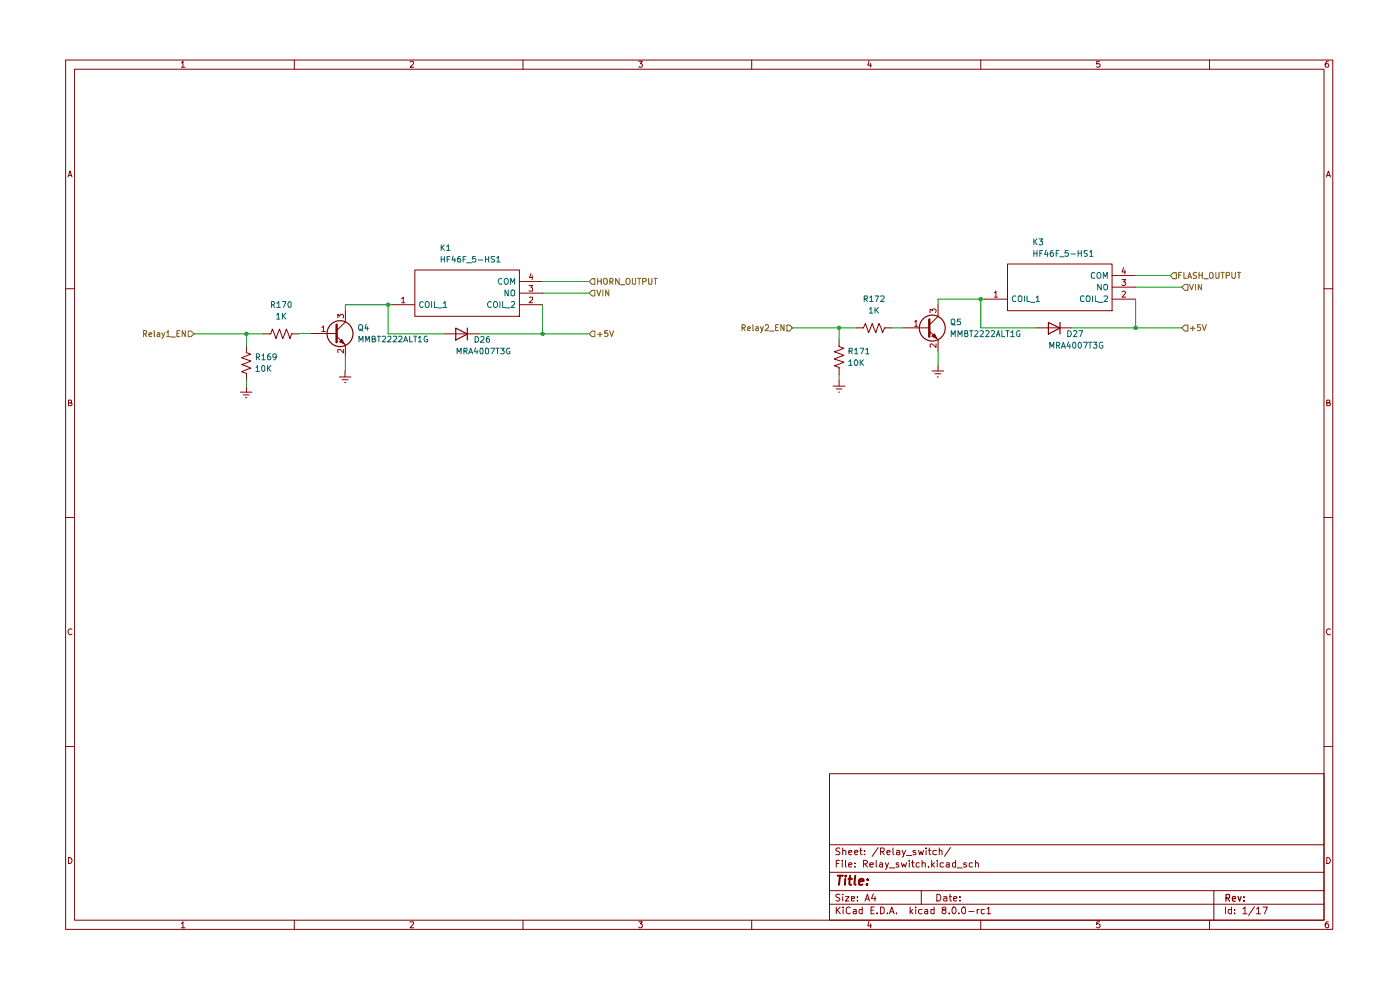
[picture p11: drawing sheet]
(kicad_sch
 (version 20231120)
 (generator "eeschema")
 (generator_version "8.0")
 (paper "A4")
 (lib_symbols
  (symbol "Device:D"
   (pin_numbers hide)
   (pin_names
    (offset 1.016) hide) (exclude_from_sim no) (in_bom yes) (on_board yes)
   (property "Reference" "D" (at 0 2.54 0) (effects (font (size 1.27 1.27))))
   (property "Value" "D" (at 0 -2.54 0) (effects (font (size 1.27 1.27))))
   (property "Footprint" "" (at 0 0 0) (effects (font (size 1.27 1.27)) (hide yes)))
   (property "Datasheet" "~" (at 0 0 0) (effects (font (size 1.27 1.27)) (hide yes)))
   (property "Description" "Diode" (at 0 0 0) (effects (font (size 1.27 1.27)) (hide yes)))
   (property "Sim.Device" "D" (at 0 0 0) (effects (font (size 1.27 1.27)) (hide yes)))
   (property "Sim.Pins" "1=K 2=A" (at 0 0 0) (effects (font (size 1.27 1.27)) (hide yes)))
   (symbol "D_0_1"
    (polyline (pts (xy -1.27 1.27) (xy -1.27 -1.27)) (stroke (width 0.254) (type default)) (fill (type none)))
    (polyline (pts (xy 1.27 0) (xy -1.27 0)) (stroke (width 0) (type default)) (fill (type none)))
    (polyline (pts (xy 1.27 1.27) (xy 1.27 -1.27) (xy -1.27 0) (xy 1.27 1.27)) (stroke (width 0.254) (type default)) (fill (type none))))
   (symbol "D_1_1"
    (pin passive line (at -3.81 0 0) (length 2.54) (name "K" (effects (font (size 1.27 1.27)))) (number "1" (effects (font (size 1.27 1.27)))))
    (pin passive line (at 3.81 0 180) (length 2.54) (name "A" (effects (font (size 1.27 1.27)))) (number "2" (effects (font (size 1.27 1.27)))))))
  (symbol "Device:R_US"
   (pin_numbers hide)
   (pin_names
    (offset 0)) (exclude_from_sim no) (in_bom yes) (on_board yes)
   (property "Reference" "R" (at 2.54 0 90) (effects (font (size 1.27 1.27))))
   (property "Value" "R_US" (at -2.54 0 90) (effects (font (size 1.27 1.27))))
   (property "Footprint" "" (at 1.016 -0.254 90) (effects (font (size 1.27 1.27)) (hide yes)))
   (property "Datasheet" "~" (at 0 0 0) (effects (font (size 1.27 1.27)) (hide yes)))
   (property "Description" "Resistor, US symbol" (at 0 0 0) (effects (font (size 1.27 1.27)) (hide yes)))
   (symbol "R_US_0_1"
    (polyline (pts (xy 0 -2.286) (xy 0 -2.54)) (stroke (width 0) (type default)) (fill (type none)))
    (polyline (pts (xy 0 2.286) (xy 0 2.54)) (stroke (width 0) (type default)) (fill (type none)))
    (polyline (pts (xy 0 -0.762) (xy 1.016 -1.143) (xy 0 -1.524) (xy -1.016 -1.905) (xy 0 -2.286)) (stroke (width 0) (type default)) (fill (type none)))
    (polyline (pts (xy 0 0.762) (xy 1.016 0.381) (xy 0 0) (xy -1.016 -0.381) (xy 0 -0.762)) (stroke (width 0) (type default)) (fill (type none)))
    (polyline (pts (xy 0 2.286) (xy 1.016 1.905) (xy 0 1.524) (xy -1.016 1.143) (xy 0 0.762)) (stroke (width 0) (type default)) (fill (type none))))
   (symbol "R_US_1_1"
    (pin passive line (at 0 3.81 270) (length 1.27) (name "~" (effects (font (size 1.27 1.27)))) (number "1" (effects (font (size 1.27 1.27)))))
    (pin passive line (at 0 -3.81 90) (length 1.27) (name "~" (effects (font (size 1.27 1.27)))) (number "2" (effects (font (size 1.27 1.27)))))))
  (symbol "HF46F:HF46F_5-HS1"
   (pin_names
    (offset 0.762)) (exclude_from_sim no) (in_bom yes) (on_board yes)
   (property "Reference" "K" (at 29.21 7.62 0) (effects (font (size 1.27 1.27)) (justify left)))
   (property "Value" "HF46F_5-HS1" (at 29.21 5.08 0) (effects (font (size 1.27 1.27)) (justify left)))
   (property "Footprint" "HF46F5HS1" (at 29.21 2.54 0) (effects (font (size 1.27 1.27)) (justify left) (hide yes)))
   (property "Datasheet" "" (at 29.21 0 0) (effects (font (size 1.27 1.27)) (justify left) (hide yes)))
   (property "Description" "Relay: electromagnetic; SPST-NO; Ucoil: 5VDC; 5A/250VAC; 5A/30VDC" (at 29.21 -2.54 0) (effects (font (size 1.27 1.27)) (justify left) (hide yes)))
   (property "Height" "15.6" (at 29.21 -5.08 0) (effects (font (size 1.27 1.27)) (justify left) (hide yes)))
   (property "Manufacturer_Name" "Hongfa" (at 29.21 -7.62 0) (effects (font (size 1.27 1.27)) (justify left) (hide yes)))
   (property "Manufacturer_Part_Number" "HF46F/5-HS1" (at 29.21 -10.16 0) (effects (font (size 1.27 1.27)) (justify left) (hide yes)))
   (property "Mouser Part Number" "" (at 29.21 -12.7 0) (effects (font (size 1.27 1.27)) (justify left) (hide yes)))
   (property "Mouser Price/Stock" "" (at 29.21 -15.24 0) (effects (font (size 1.27 1.27)) (justify left) (hide yes)))
   (property "Arrow Part Number" "" (at 29.21 -17.78 0) (effects (font (size 1.27 1.27)) (justify left) (hide yes)))
   (property "Arrow Price/Stock" "" (at 29.21 -20.32 0) (effects (font (size 1.27 1.27)) (justify left) (hide yes)))
   (symbol "HF46F_5-HS1_0_0"
    (pin passive line (at 33.02 0 180) (length 5.08) (name "COIL_1" (effects (font (size 1.27 1.27)))) (number "1" (effects (font (size 1.27 1.27)))))
    (pin passive line (at 0 0 0) (length 5.08) (name "COIL_2" (effects (font (size 1.27 1.27)))) (number "2" (effects (font (size 1.27 1.27)))))
    (pin passive line (at 0 -2.54 0) (length 5.08) (name "NO" (effects (font (size 1.27 1.27)))) (number "3" (effects (font (size 1.27 1.27)))))
    (pin passive line (at 0 -5.08 0) (length 5.08) (name "COM" (effects (font (size 1.27 1.27)))) (number "4" (effects (font (size 1.27 1.27))))))
   (symbol "HF46F_5-HS1_0_1"
    (polyline (pts (xy 5.08 2.54) (xy 27.94 2.54) (xy 27.94 -7.62) (xy 5.08 -7.62) (xy 5.08 2.54)) (stroke (width 0.1524) (type solid)) (fill (type none)))))
  (symbol "Transistor_BJT:2N3055"
   (pin_names
    (offset 0) hide) (exclude_from_sim no) (in_bom yes) (on_board yes)
   (property "Reference" "Q" (at 5.08 1.905 0) (effects (font (size 1.27 1.27)) (justify left)))
   (property "Value" "2N3055" (at 5.08 0 0) (effects (font (size 1.27 1.27)) (justify left)))
   (property "Footprint" "Package_TO_SOT_THT:TO-3" (at 5.08 -1.905 0) (effects (font (size 1.27 1.27)
    (italic yes)) (justify left) (hide yes)))
   (property "Datasheet" "http://www.onsemi.com/pub_link/Collateral/2N3055-D.PDF" (at 0 0 0) (effects (font (size 1.27 1.27)) (justify left) (hide yes)))
   (property "Description" "15A Ic, 60V Vce, Power NPN Transistor, TO-3" (at 0 0 0) (effects (font (size 1.27 1.27)) (hide yes)))
   (symbol "2N3055_0_1"
    (polyline (pts (xy 0.635 0.635) (xy 2.54 2.54)) (stroke (width 0) (type default)) (fill (type none)))
    (polyline (pts (xy 0.635 -0.635) (xy 2.54 -2.54) (xy 2.54 -2.54)) (stroke (width 0) (type default)) (fill (type none)))
    (polyline (pts (xy 0.635 1.905) (xy 0.635 -1.905) (xy 0.635 -1.905)) (stroke (width 0.508) (type default)) (fill (type none)))
    (polyline (pts (xy 1.27 -1.778) (xy 1.778 -1.27) (xy 2.286 -2.286) (xy 1.27 -1.778) (xy 1.27 -1.778)) (stroke (width 0) (type default)) (fill (type outline)))
    (circle (center 1.27 0) (radius 2.8194) (stroke (width 0.254) (type default)) (fill (type none))))
   (symbol "2N3055_1_1"
    (pin input line (at -5.08 0 0) (length 5.715) (name "B" (effects (font (size 1.27 1.27)))) (number "1" (effects (font (size 1.27 1.27)))))
    (pin passive line (at 2.54 -5.08 90) (length 2.54) (name "E" (effects (font (size 1.27 1.27)))) (number "2" (effects (font (size 1.27 1.27)))))
    (pin passive line (at 2.54 5.08 270) (length 2.54) (name "C" (effects (font (size 1.27 1.27)))) (number "3" (effects (font (size 1.27 1.27)))))))
  (symbol "power:Earth"
   (power)
   (pin_names
    (offset 0)) (exclude_from_sim no) (in_bom yes) (on_board yes)
   (property "Reference" "#PWR" (at 0 -6.35 0) (effects (font (size 1.27 1.27)) (hide yes)))
   (property "Value" "Earth" (at 0 -3.81 0) (effects (font (size 1.27 1.27)) (hide yes)))
   (property "Footprint" "" (at 0 0 0) (effects (font (size 1.27 1.27)) (hide yes)))
   (property "Datasheet" "~" (at 0 0 0) (effects (font (size 1.27 1.27)) (hide yes)))
   (property "Description" "Power symbol creates a global label with name \"Earth\"" (at 0 0 0) (effects (font (size 1.27 1.27)) (hide yes)))
   (symbol "Earth_0_1"
    (polyline (pts (xy -0.635 -1.905) (xy 0.635 -1.905)) (stroke (width 0) (type default)) (fill (type none)))
    (polyline (pts (xy -0.127 -2.54) (xy 0.127 -2.54)) (stroke (width 0) (type default)) (fill (type none)))
    (polyline (pts (xy 0 -1.27) (xy 0 0)) (stroke (width 0) (type default)) (fill (type none)))
    (polyline (pts (xy 1.27 -1.27) (xy -1.27 -1.27)) (stroke (width 0) (type default)) (fill (type none))))
   (symbol "Earth_1_1"
    (pin power_in line (at 0 0 270) (length 0) hide (name "Earth" (effects (font (size 1.27 1.27)))) (number "1" (effects (font (size 1.27 1.27))))))))
 (junction
  (at 114.3 69.85)
  (diameter 0)
  (color 0 0 0 0))
 (junction
  (at 243.84 68.58)
  (diameter 0)
  (color 0 0 0 0))
 (junction
  (at 179.07 68.58)
  (diameter 0)
  (color 0 0 0 0))
 (junction
  (at 80.5252 63.5)
  (diameter 0)
  (color 0 0 0 0))
 (junction
  (at 49.53 69.85)
  (diameter 0)
  (color 0 0 0 0))
 (junction
  (at 210.0652 62.23)
  (diameter 0)
  (color 0 0 0 0))
 (wire
  (pts (xy 92.71 69.85) (xy 80.5252 69.85))
  (stroke (width 0) (type default)))
 (wire
  (pts (xy 49.53 80.01) (xy 49.53 81.28))
  (stroke (width 0) (type default)))
 (wire
  (pts (xy 114.3 63.5) (xy 114.3 69.85))
  (stroke (width 0) (type default)))
 (wire
  (pts (xy 114.3 60.96) (xy 124.46 60.96))
  (stroke (width 0) (type default)))
 (wire
  (pts (xy 243.84 62.23) (xy 243.84 68.58))
  (stroke (width 0) (type default)))
 (wire
  (pts (xy 243.84 68.58) (xy 254 68.58))
  (stroke (width 0) (type default)))
 (wire
  (pts (xy 71.1888 74.8588) (xy 71.1888 77.978))
  (stroke (width 0) (type default)))
 (wire
  (pts (xy 200.66 62.23) (xy 210.0652 62.23))
  (stroke (width 0) (type default)))
 (wire
  (pts (xy 179.07 68.58) (xy 182.88 68.58))
  (stroke (width 0) (type default)))
 (wire
  (pts (xy 168.91 68.58) (xy 179.07 68.58))
  (stroke (width 0) (type default)))
 (wire
  (pts (xy 114.3 58.42) (xy 124.46 58.42))
  (stroke (width 0) (type default)))
 (wire
  (pts (xy 60.96 69.7788) (xy 60.96 69.85))
  (stroke (width 0) (type default)))
 (wire
  (pts (xy 38.1 69.85) (xy 49.53 69.85))
  (stroke (width 0) (type default)))
 (wire
  (pts (xy 200.66 63.5) (xy 200.66 62.23))
  (stroke (width 0) (type default)))
 (wire
  (pts (xy 190.5 68.58) (xy 193.04 68.58))
  (stroke (width 0) (type default)))
 (wire
  (pts (xy 179.07 78.74) (xy 179.07 80.01))
  (stroke (width 0) (type default)))
 (wire
  (pts (xy 222.25 68.58) (xy 210.0652 68.58))
  (stroke (width 0) (type default)))
 (wire
  (pts (xy 63.5688 69.7788) (xy 60.96 69.7788))
  (stroke (width 0) (type default)))
 (wire
  (pts (xy 243.84 57.15) (xy 251.46 57.15))
  (stroke (width 0) (type default)))
 (wire
  (pts (xy 210.0652 62.23) (xy 210.82 62.23))
  (stroke (width 0) (type default)))
 (wire
  (pts (xy 71.1888 77.978) (xy 71.12 77.978))
  (stroke (width 0) (type default)))
 (wire
  (pts (xy 200.66 73.66) (xy 200.66 76.708))
  (stroke (width 0) (type default)))
 (wire
  (pts (xy 243.84 59.69) (xy 254 59.69))
  (stroke (width 0) (type default)))
 (wire
  (pts (xy 71.1888 63.5) (xy 71.1888 64.6988))
  (stroke (width 0) (type default)))
 (wire
  (pts (xy 100.33 69.85) (xy 114.3 69.85))
  (stroke (width 0) (type default)))
 (wire
  (pts (xy 210.0652 68.58) (xy 210.0652 62.23))
  (stroke (width 0) (type default)))
 (wire
  (pts (xy 49.53 69.85) (xy 49.53 72.39))
  (stroke (width 0) (type default)))
 (wire
  (pts (xy 80.5252 63.5) (xy 81.28 63.5))
  (stroke (width 0) (type default)))
 (wire
  (pts (xy 114.3 69.85) (xy 124.46 69.85))
  (stroke (width 0) (type default)))
 (wire
  (pts (xy 179.07 68.58) (xy 179.07 71.12))
  (stroke (width 0) (type default)))
 (wire
  (pts (xy 71.1888 63.5) (xy 80.5252 63.5))
  (stroke (width 0) (type default)))
 (wire
  (pts (xy 80.5252 69.85) (xy 80.5252 63.5))
  (stroke (width 0) (type default)))
 (wire
  (pts (xy 49.53 69.85) (xy 53.34 69.85))
  (stroke (width 0) (type default)))
 (wire
  (pts (xy 229.87 68.58) (xy 243.84 68.58))
  (stroke (width 0) (type default)))
 (hierarchical_label "HORN_OUTPUT"
  (shape input)
  (at 124.46 58.42 0)
  (fields_autoplaced yes)
  (effects (font (size 1.27 1.27)) (justify left)))
 (hierarchical_label "+5V"
  (shape input)
  (at 124.46 69.85 0)
  (fields_autoplaced yes)
  (effects (font (size 1.27 1.27)) (justify left)))
 (hierarchical_label "VIN"
  (shape input)
  (at 254 59.69 0)
  (fields_autoplaced yes)
  (effects (font (size 1.27 1.27)) (justify left)))
 (hierarchical_label "Relay2_EN"
  (shape input)
  (at 168.91 68.58 180)
  (fields_autoplaced yes)
  (effects (font (size 1.27 1.27)) (justify right)))
 (hierarchical_label "VIN"
  (shape input)
  (at 124.46 60.96 0)
  (fields_autoplaced yes)
  (effects (font (size 1.27 1.27)) (justify left)))
 (hierarchical_label "+5V"
  (shape input)
  (at 254 68.58 0)
  (fields_autoplaced yes)
  (effects (font (size 1.27 1.27)) (justify left)))
 (hierarchical_label "FLASH_OUTPUT"
  (shape input)
  (at 251.46 57.15 0)
  (fields_autoplaced yes)
  (effects (font (size 1.27 1.27)) (justify left)))
 (hierarchical_label "Relay1_EN"
  (shape input)
  (at 38.1 69.85 180)
  (fields_autoplaced yes)
  (effects (font (size 1.27 1.27)) (justify right)))
 (symbol
  (lib_id "Device:R_US")
  (at 57.15 69.85 90)
  (unit 1)
  (exclude_from_sim no)
  (in_bom yes)
  (on_board yes)
  (dnp no)
  (fields_autoplaced yes)
  (property "Reference" "R170" (at 57.15 63.5 90) (effects (font (size 1.27 1.27))))
  (property "Value" "1K" (at 57.15 66.04 90) (effects (font (size 1.27 1.27))))
  (property "Footprint" "Resistor_SMD:R_0603_1608Metric" (at 57.404 68.834 90) (effects (font (size 1.27 1.27)) (hide yes)))
  (property "Datasheet" "~" (at 57.15 69.85 0) (effects (font (size 1.27 1.27)) (hide yes)))
  (property "Description" "Resistor, US symbol" (at 57.15 69.85 0) (effects (font (size 1.27 1.27)) (hide yes)))
  (property "Quantity" "" (at 57.15 69.85 0) (effects (font (size 1.27 1.27)) (hide yes)))
  (property "Field-1" "" (at 57.15 69.85 0) (effects (font (size 1.27 1.27)) (hide yes)))
  (property "MPN" "0603WAF1001T5E" (at 57.15 69.85 0) (effects (font (size 1.27 1.27)) (hide yes)))
  (pin "1")
  (pin "2"))
 (symbol
  (lib_id "Device:R_US")
  (at 186.69 68.58 90)
  (unit 1)
  (exclude_from_sim no)
  (in_bom yes)
  (on_board yes)
  (dnp no)
  (fields_autoplaced yes)
  (property "Reference" "R172" (at 186.69 62.23 90) (effects (font (size 1.27 1.27))))
  (property "Value" "1K" (at 186.69 64.77 90) (effects (font (size 1.27 1.27))))
  (property "Footprint" "Resistor_SMD:R_0603_1608Metric" (at 186.944 67.564 90) (effects (font (size 1.27 1.27)) (hide yes)))
  (property "Datasheet" "~" (at 186.69 68.58 0) (effects (font (size 1.27 1.27)) (hide yes)))
  (property "Description" "Resistor, US symbol" (at 186.69 68.58 0) (effects (font (size 1.27 1.27)) (hide yes)))
  (property "Quantity" "" (at 186.69 68.58 0) (effects (font (size 1.27 1.27)) (hide yes)))
  (property "Field-1" "" (at 186.69 68.58 0) (effects (font (size 1.27 1.27)) (hide yes)))
  (property "MPN" "0603WAF1001T5E" (at 186.69 68.58 0) (effects (font (size 1.27 1.27)) (hide yes)))
  (pin "1")
  (pin "2"))
 (symbol
  (lib_id "power:Earth")
  (at 49.53 81.28 0)
  (unit 1)
  (exclude_from_sim no)
  (in_bom yes)
  (on_board yes)
  (dnp no)
  (fields_autoplaced yes)
  (property "Reference" "#PWR0202" (at 49.53 87.63 0) (effects (font (size 1.27 1.27)) (hide yes)))
  (property "Value" "Earth" (at 49.53 85.09 0) (effects (font (size 1.27 1.27)) (hide yes)))
  (property "Footprint" "" (at 49.53 81.28 0) (effects (font (size 1.27 1.27)) (hide yes)))
  (property "Datasheet" "~" (at 49.53 81.28 0) (effects (font (size 1.27 1.27)) (hide yes)))
  (property "Description" "Power symbol creates a global label with name \"Earth\"" (at 49.53 81.28 0) (effects (font (size 1.27 1.27)) (hide yes)))
  (pin "1"))
 (symbol
  (lib_id "Device:R_US")
  (at 49.53 76.2 0)
  (unit 1)
  (exclude_from_sim no)
  (in_bom yes)
  (on_board yes)
  (dnp no)
  (fields_autoplaced yes)
  (property "Reference" "R169" (at 51.308 74.9299 0) (effects (font (size 1.27 1.27)) (justify left)))
  (property "Value" "10K" (at 51.308 77.4699 0) (effects (font (size 1.27 1.27)) (justify left)))
  (property "Footprint" "Resistor_SMD:R_0603_1608Metric" (at 50.546 76.454 90) (effects (font (size 1.27 1.27)) (hide yes)))
  (property "Datasheet" "~" (at 49.53 76.2 0) (effects (font (size 1.27 1.27)) (hide yes)))
  (property "Description" "Resistor, US symbol" (at 49.53 76.2 0) (effects (font (size 1.27 1.27)) (hide yes)))
  (property "Quantity" "" (at 49.53 76.2 0) (effects (font (size 1.27 1.27)) (hide yes)))
  (property "Field-1" "" (at 49.53 76.2 0) (effects (font (size 1.27 1.27)) (hide yes)))
  (property "MPN" "0603WAF1002T5E" (at 49.53 76.2 0) (effects (font (size 1.27 1.27)) (hide yes)))
  (pin "1")
  (pin "2"))
 (symbol
  (lib_id "Transistor_BJT:2N3055")
  (at 198.12 68.58 0)
  (unit 1)
  (exclude_from_sim no)
  (in_bom yes)
  (on_board yes)
  (dnp no)
  (fields_autoplaced yes)
  (property "Reference" "Q5" (at 203.2 67.3099 0) (effects (font (size 1.27 1.27)) (justify left)))
  (property "Value" "MMBT2222ALT1G" (at 203.2 69.8499 0) (effects (font (size 1.27 1.27)) (justify left)))
  (property "Footprint" "HDMI 2.0 TX:MMBT2222ALT1G" (at 203.2 70.485 0) (effects (font (size 1.27 1.27)
    (italic yes)) (justify left) (hide yes)))
  (property "Datasheet" "https://datasheet.lcsc.com/lcsc/2304140030_onsemi-MMBT2222ALT1G_C82460.pdf" (at 198.12 68.58 0) (effects (font (size 1.27 1.27)) (justify left) (hide yes)))
  (property "Description" "40V 225mW 100@150mA,10V 600mA NPN SOT-23(TO-236) Bipolar Transistors - BJT ROHS" (at 198.12 68.58 0) (effects (font (size 1.27 1.27)) (hide yes)))
  (property "Field-1" "" (at 198.12 68.58 0) (effects (font (size 1.27 1.27)) (hide yes)))
  (property "MPN" "MMBT2222A" (at 198.12 68.58 0) (effects (font (size 1.27 1.27)) (hide yes)))
  (pin "1")
  (pin "2")
  (pin "3"))
 (symbol
  (lib_id "power:Earth")
  (at 179.07 80.01 0)
  (unit 1)
  (exclude_from_sim no)
  (in_bom yes)
  (on_board yes)
  (dnp no)
  (fields_autoplaced yes)
  (property "Reference" "#PWR0203" (at 179.07 86.36 0) (effects (font (size 1.27 1.27)) (hide yes)))
  (property "Value" "Earth" (at 179.07 83.82 0) (effects (font (size 1.27 1.27)) (hide yes)))
  (property "Footprint" "" (at 179.07 80.01 0) (effects (font (size 1.27 1.27)) (hide yes)))
  (property "Datasheet" "~" (at 179.07 80.01 0) (effects (font (size 1.27 1.27)) (hide yes)))
  (property "Description" "Power symbol creates a global label with name \"Earth\"" (at 179.07 80.01 0) (effects (font (size 1.27 1.27)) (hide yes)))
  (pin "1"))
 (symbol
  (lib_id "HF46F:HF46F_5-HS1")
  (at 243.84 62.23 180)
  (unit 1)
  (exclude_from_sim no)
  (in_bom yes)
  (on_board yes)
  (dnp no)
  (property "Reference" "K3" (at 221.234 49.784 0) (effects (font (size 1.27 1.27)) (justify right)))
  (property "Value" "HF46F_5-HS1" (at 221.234 52.324 0) (effects (font (size 1.27 1.27)) (justify right)))
  (property "Footprint" "Footprint Library:HF46F5HS1" (at 214.63 64.77 0) (effects (font (size 1.27 1.27)) (justify left) (hide yes)))
  (property "Datasheet" "" (at 214.63 62.23 0) (effects (font (size 1.27 1.27)) (justify left) (hide yes)))
  (property "Description" "Relay: electromagnetic; SPST-NO; Ucoil: 5VDC; 5A/250VAC; 5A/30VDC" (at 214.63 59.69 0) (effects (font (size 1.27 1.27)) (justify left) (hide yes)))
  (property "Height" "15.6" (at 214.63 57.15 0) (effects (font (size 1.27 1.27)) (justify left) (hide yes)))
  (property "Manufacturer_Name" "Hongfa" (at 214.63 54.61 0) (effects (font (size 1.27 1.27)) (justify left) (hide yes)))
  (property "Manufacturer_Part_Number" "HF46F/5-HS1" (at 214.63 52.07 0) (effects (font (size 1.27 1.27)) (justify left) (hide yes)))
  (property "Mouser Part Number" "" (at 214.63 49.53 0) (effects (font (size 1.27 1.27)) (justify left) (hide yes)))
  (property "Mouser Price/Stock" "" (at 214.63 46.99 0) (effects (font (size 1.27 1.27)) (justify left) (hide yes)))
  (property "Arrow Part Number" "" (at 214.63 44.45 0) (effects (font (size 1.27 1.27)) (justify left) (hide yes)))
  (property "Arrow Price/Stock" "" (at 214.63 41.91 0) (effects (font (size 1.27 1.27)) (justify left) (hide yes)))
  (property "Quantity" "" (at 243.84 62.23 0) (effects (font (size 1.27 1.27)) (hide yes)))
  (property "Field-1" "" (at 243.84 62.23 0) (effects (font (size 1.27 1.27)) (hide yes)))
  (property "MPN" "HF46F_5-HS1" (at 243.84 62.23 0) (effects (font (size 1.27 1.27)) (hide yes)))
  (pin "1")
  (pin "2")
  (pin "3")
  (pin "4"))
 (symbol
  (lib_id "power:Earth")
  (at 71.12 77.978 0)
  (unit 1)
  (exclude_from_sim no)
  (in_bom yes)
  (on_board yes)
  (dnp no)
  (fields_autoplaced yes)
  (property "Reference" "#PWR0119" (at 71.12 84.328 0) (effects (font (size 1.27 1.27)) (hide yes)))
  (property "Value" "Earth" (at 71.12 81.788 0) (effects (font (size 1.27 1.27)) (hide yes)))
  (property "Footprint" "" (at 71.12 77.978 0) (effects (font (size 1.27 1.27)) (hide yes)))
  (property "Datasheet" "~" (at 71.12 77.978 0) (effects (font (size 1.27 1.27)) (hide yes)))
  (property "Description" "Power symbol creates a global label with name \"Earth\"" (at 71.12 77.978 0) (effects (font (size 1.27 1.27)) (hide yes)))
  (pin "1"))
 (symbol
  (lib_id "Device:D")
  (at 226.06 68.58 180)
  (unit 1)
  (exclude_from_sim no)
  (in_bom yes)
  (on_board yes)
  (dnp no)
  (property "Reference" "D27" (at 230.632 69.85 0) (effects (font (size 1.27 1.27))))
  (property "Value" "MRA4007T3G" (at 230.886 72.39 0) (effects (font (size 1.27 1.27))))
  (property "Footprint" "Library:MRA4007T3G" (at 226.06 68.58 0) (effects (font (size 1.27 1.27)) (hide yes)))
  (property "Datasheet" "~" (at 226.06 68.58 0) (effects (font (size 1.27 1.27)) (hide yes)))
  (property "Description" "Diode" (at 226.06 68.58 0) (effects (font (size 1.27 1.27)) (hide yes)))
  (property "Sim.Device" "D" (at 226.06 68.58 0) (effects (font (size 1.27 1.27)) (hide yes)))
  (property "Sim.Pins" "1=K 2=A" (at 226.06 68.58 0) (effects (font (size 1.27 1.27)) (hide yes)))
  (property "Quantity" "" (at 226.06 68.58 0) (effects (font (size 1.27 1.27)) (hide yes)))
  (property "Field-1" "" (at 226.06 68.58 0) (effects (font (size 1.27 1.27)) (hide yes)))
  (property "MPN" "MRA4007T3G" (at 226.06 68.58 0) (effects (font (size 1.27 1.27)) (hide yes)))
  (pin "1")
  (pin "2"))
 (symbol
  (lib_id "Transistor_BJT:2N3055")
  (at 68.6488 69.7788 0)
  (unit 1)
  (exclude_from_sim no)
  (in_bom yes)
  (on_board yes)
  (dnp no)
  (fields_autoplaced yes)
  (property "Reference" "Q4" (at 73.7288 68.5087 0) (effects (font (size 1.27 1.27)) (justify left)))
  (property "Value" "MMBT2222ALT1G" (at 73.7288 71.0487 0) (effects (font (size 1.27 1.27)) (justify left)))
  (property "Footprint" "HDMI 2.0 TX:MMBT2222ALT1G" (at 73.7288 71.6838 0) (effects (font (size 1.27 1.27)
    (italic yes)) (justify left) (hide yes)))
  (property "Datasheet" "https://datasheet.lcsc.com/lcsc/2304140030_onsemi-MMBT2222ALT1G_C82460.pdf" (at 68.6488 69.7788 0) (effects (font (size 1.27 1.27)) (justify left) (hide yes)))
  (property "Description" "40V 225mW 100@150mA,10V 600mA NPN SOT-23(TO-236) Bipolar Transistors - BJT ROHS" (at 68.6488 69.7788 0) (effects (font (size 1.27 1.27)) (hide yes)))
  (property "Field-1" "" (at 68.6488 69.7788 0) (effects (font (size 1.27 1.27)) (hide yes)))
  (property "MPN" "MMBT2222A" (at 68.6488 69.7788 0) (effects (font (size 1.27 1.27)) (hide yes)))
  (pin "1")
  (pin "2")
  (pin "3"))
 (symbol
  (lib_id "power:Earth")
  (at 200.66 76.708 0)
  (unit 1)
  (exclude_from_sim no)
  (in_bom yes)
  (on_board yes)
  (dnp no)
  (fields_autoplaced yes)
  (property "Reference" "#PWR0204" (at 200.66 83.058 0) (effects (font (size 1.27 1.27)) (hide yes)))
  (property "Value" "Earth" (at 200.66 80.518 0) (effects (font (size 1.27 1.27)) (hide yes)))
  (property "Footprint" "" (at 200.66 76.708 0) (effects (font (size 1.27 1.27)) (hide yes)))
  (property "Datasheet" "~" (at 200.66 76.708 0) (effects (font (size 1.27 1.27)) (hide yes)))
  (property "Description" "Power symbol creates a global label with name \"Earth\"" (at 200.66 76.708 0) (effects (font (size 1.27 1.27)) (hide yes)))
  (pin "1"))
 (symbol
  (lib_id "Device:R_US")
  (at 179.07 74.93 0)
  (unit 1)
  (exclude_from_sim no)
  (in_bom yes)
  (on_board yes)
  (dnp no)
  (fields_autoplaced yes)
  (property "Reference" "R171" (at 180.848 73.6599 0) (effects (font (size 1.27 1.27)) (justify left)))
  (property "Value" "10K" (at 180.848 76.1999 0) (effects (font (size 1.27 1.27)) (justify left)))
  (property "Footprint" "Resistor_SMD:R_0603_1608Metric" (at 180.086 75.184 90) (effects (font (size 1.27 1.27)) (hide yes)))
  (property "Datasheet" "~" (at 179.07 74.93 0) (effects (font (size 1.27 1.27)) (hide yes)))
  (property "Description" "Resistor, US symbol" (at 179.07 74.93 0) (effects (font (size 1.27 1.27)) (hide yes)))
  (property "Quantity" "" (at 179.07 74.93 0) (effects (font (size 1.27 1.27)) (hide yes)))
  (property "Field-1" "" (at 179.07 74.93 0) (effects (font (size 1.27 1.27)) (hide yes)))
  (property "MPN" "0603WAF1002T5E" (at 179.07 74.93 0) (effects (font (size 1.27 1.27)) (hide yes)))
  (pin "1")
  (pin "2"))
 (symbol
  (lib_id "HF46F:HF46F_5-HS1")
  (at 114.3 63.5 180)
  (unit 1)
  (exclude_from_sim no)
  (in_bom yes)
  (on_board yes)
  (dnp no)
  (property "Reference" "K1" (at 91.694 51.054 0) (effects (font (size 1.27 1.27)) (justify right)))
  (property "Value" "HF46F_5-HS1" (at 91.694 53.594 0) (effects (font (size 1.27 1.27)) (justify right)))
  (property "Footprint" "Footprint Library:HF46F5HS1" (at 85.09 66.04 0) (effects (font (size 1.27 1.27)) (justify left) (hide yes)))
  (property "Datasheet" "" (at 85.09 63.5 0) (effects (font (size 1.27 1.27)) (justify left) (hide yes)))
  (property "Description" "Relay: electromagnetic; SPST-NO; Ucoil: 5VDC; 5A/250VAC; 5A/30VDC" (at 85.09 60.96 0) (effects (font (size 1.27 1.27)) (justify left) (hide yes)))
  (property "Height" "15.6" (at 85.09 58.42 0) (effects (font (size 1.27 1.27)) (justify left) (hide yes)))
  (property "Manufacturer_Name" "Hongfa" (at 85.09 55.88 0) (effects (font (size 1.27 1.27)) (justify left) (hide yes)))
  (property "Manufacturer_Part_Number" "HF46F/5-HS1" (at 85.09 53.34 0) (effects (font (size 1.27 1.27)) (justify left) (hide yes)))
  (property "Mouser Part Number" "" (at 85.09 50.8 0) (effects (font (size 1.27 1.27)) (justify left) (hide yes)))
  (property "Mouser Price/Stock" "" (at 85.09 48.26 0) (effects (font (size 1.27 1.27)) (justify left) (hide yes)))
  (property "Arrow Part Number" "" (at 85.09 45.72 0) (effects (font (size 1.27 1.27)) (justify left) (hide yes)))
  (property "Arrow Price/Stock" "" (at 85.09 43.18 0) (effects (font (size 1.27 1.27)) (justify left) (hide yes)))
  (property "Quantity" "" (at 114.3 63.5 0) (effects (font (size 1.27 1.27)) (hide yes)))
  (property "Field-1" "" (at 114.3 63.5 0) (effects (font (size 1.27 1.27)) (hide yes)))
  (property "MPN" "HF46F_5-HS1" (at 114.3 63.5 0) (effects (font (size 1.27 1.27)) (hide yes)))
  (pin "1")
  (pin "2")
  (pin "3")
  (pin "4"))
 (symbol
  (lib_id "Device:D")
  (at 96.52 69.85 180)
  (unit 1)
  (exclude_from_sim no)
  (in_bom yes)
  (on_board yes)
  (dnp no)
  (property "Reference" "D26" (at 101.092 71.12 0) (effects (font (size 1.27 1.27))))
  (property "Value" "MRA4007T3G" (at 101.346 73.66 0) (effects (font (size 1.27 1.27))))
  (property "Footprint" "Library:MRA4007T3G" (at 96.52 69.85 0) (effects (font (size 1.27 1.27)) (hide yes)))
  (property "Datasheet" "~" (at 96.52 69.85 0) (effects (font (size 1.27 1.27)) (hide yes)))
  (property "Description" "Diode" (at 96.52 69.85 0) (effects (font (size 1.27 1.27)) (hide yes)))
  (property "Sim.Device" "D" (at 96.52 69.85 0) (effects (font (size 1.27 1.27)) (hide yes)))
  (property "Sim.Pins" "1=K 2=A" (at 96.52 69.85 0) (effects (font (size 1.27 1.27)) (hide yes)))
  (property "Quantity" "" (at 96.52 69.85 0) (effects (font (size 1.27 1.27)) (hide yes)))
  (property "Field-1" "" (at 96.52 69.85 0) (effects (font (size 1.27 1.27)) (hide yes)))
  (property "MPN" "MRA4007T3G" (at 96.52 69.85 0) (effects (font (size 1.27 1.27)) (hide yes)))
  (pin "1")
  (pin "2")))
